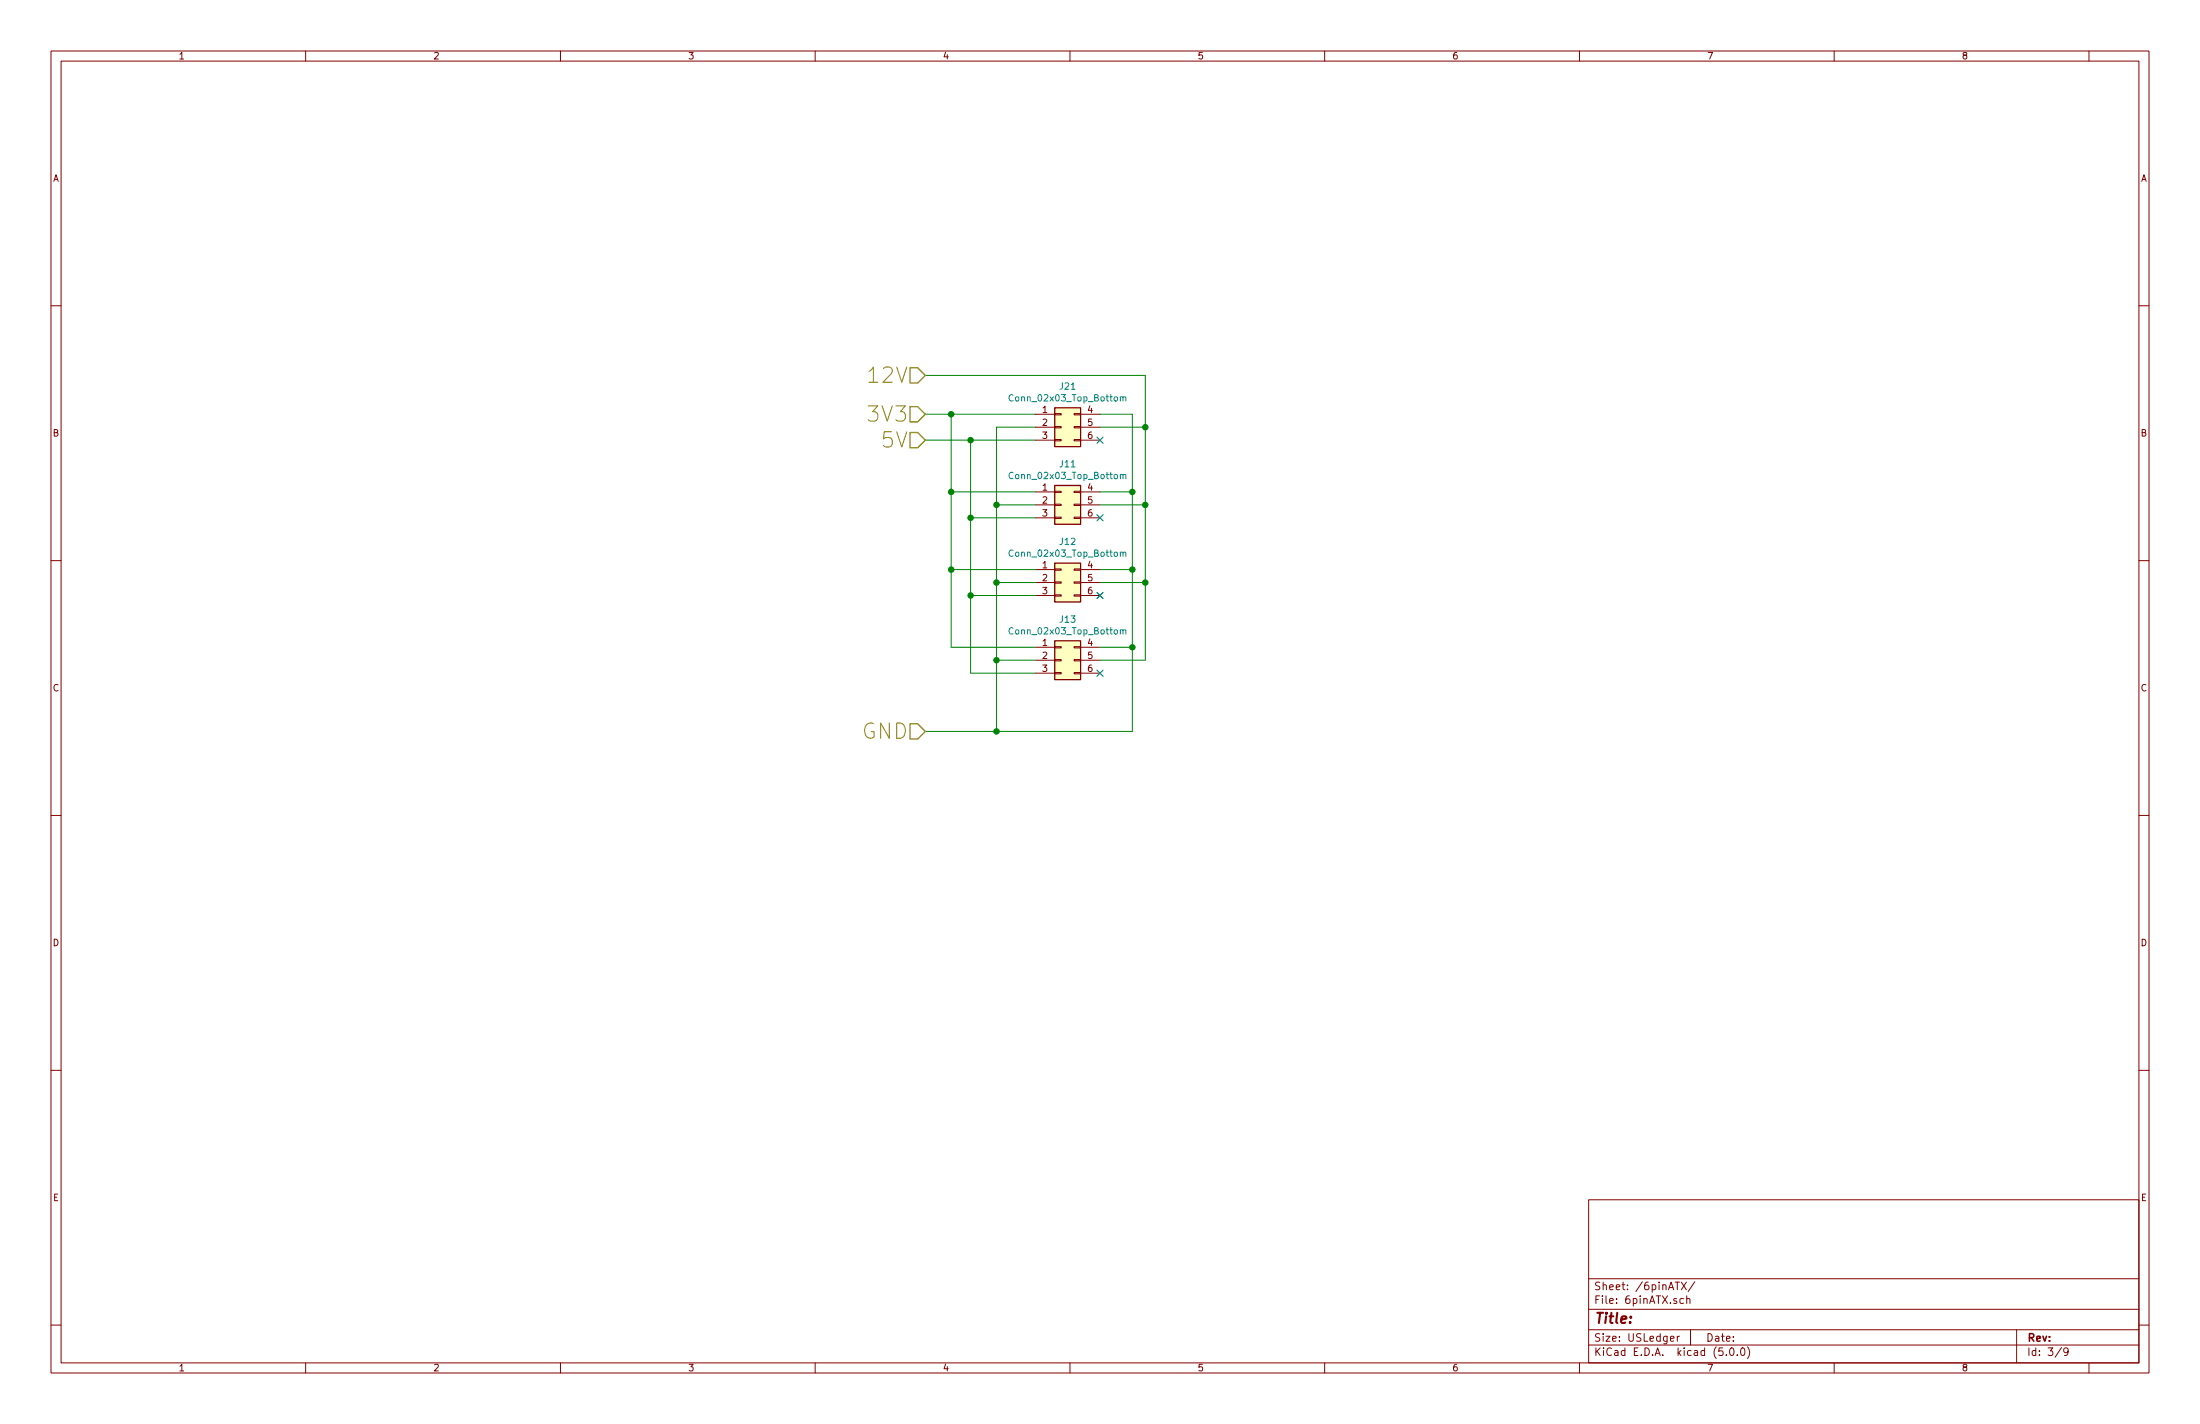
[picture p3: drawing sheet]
<svg xmlns="http://www.w3.org/2000/svg" width="432mm" height="279mm" viewBox="0 0 432 279" stroke-linecap="round" stroke-linejoin="round" font-family="sans-serif">
<g fill="none" stroke="#840000" stroke-width=".2">
<path d="M10 10h411.8v259.4h-411.8zM12 12h407.8v255.4h-407.8zM60 10v2M110 10v2M160 10v2M210 10v2M260 10v2M310 10v2M360 10v2M410 10v2M10 60h2M419.8 60h2"/>
<path d="M203.2 96.5h3.8M203.2 99.1h3.8M203.2 81.3h3.8M203.2 83.8h3.8M203.2 86.4h3.8M207 98.9h1.3v.3h-1.3zM207 96.4h1.3v.2h-1.3zM207 86.2h1.3v.3h-1.3zM207 83.7h1.3v.2h-1.3zM207 81.2h1.3v.2h-1.3zM210.8 98.9h1.3v.3h-1.3zM210.8 96.4h1.3v.2h-1.3z"/>
<path d="M210.8 86.2h1.3v.3h-1.3zM210.8 83.7h1.3v.2h-1.3zM210.8 81.2h1.3v.2h-1.3zM212.1 96.5h3.8M212.1 99.1h3.8M212.1 81.3h3.8M212.1 83.8h3.8M212.1 86.4h3.8M10 110h2M203.2 101.6h3.8M203.2 111.8h3.8M203.2 114.3h3.8"/>
<path d="M203.2 116.8h3.8M207 101.5h1.3v.2h-1.3zM207 116.7h1.3v.3h-1.3zM207 114.2h1.3v.2h-1.3zM207 111.6h1.3v.3h-1.3zM210.8 101.5h1.3v.2h-1.3zM210.8 116.7h1.3v.3h-1.3zM210.8 114.2h1.3v.2h-1.3zM210.8 111.6h1.3v.3h-1.3zM212.1 101.6h3.8M212.1 111.8h3.8M212.1 114.3h3.8"/>
<path d="M212.1 116.8h3.8M419.8 110h2M203.2 127h3.8M203.2 129.5h3.8M203.2 132.1h3.8M207 132h1.3v.2h-1.3zM207 129.4h1.3v.3h-1.3zM207 126.9h1.3v.2h-1.3zM210.8 132h1.3v.2h-1.3zM210.8 129.4h1.3v.3h-1.3zM210.8 126.9h1.3v.2h-1.3zM212.1 127h3.8"/>
<path d="M212.1 129.5h3.8M212.1 132.1h3.8M10 160h2M419.8 160h2M10 210h2M419.8 210h2M311.8 235.4h108v32h-108zM10 260h2M311.8 256.9h108M311.8 250.9h108M328.8 251.6h.8M330 251.6l1 1.5"/>
<path d="M330.4 254.8h-.4l-.3 .2 .1 .6 .2 .2 .4-.1M331 251.6l-1 1.5M331.1 254.9l.2-.1h.3l.1 1M331.1 254.3v1.5M332.6 251.5l-1.3 1.9M419.8 260h2M60 267.4v2M110 267.4v2M160 267.4v2M210 267.4v2M260 267.4v2M310 267.4v2"/>
<path d="M311.8 263.9h108M311.8 260.9h108M327.9 262.7l.7-.2-.1-.2-.4-.1-.2 .2v.7h.6M329.2 262.2v1M329.6 262.2l-.4 .3M331.8 260.9v3M338.8 265.8v.2M339.6 264.6l.3-.1a.86 .86 0 0 1 .1 1.5 .79 .79 0 0 1-.4-1.4zM341 265.8v.2M341.8 264.6l.3-.1a.94 .94 0 0 1 0 1.5 .82 .82 0 0 1-.3-1.4zM343 264.3a1.71 1.71 0 0 1 0 2.2M360 267.4v2"/>
<path d="M395.8 260.9v6.5M404.6 264.4l-1.2 1.9M405.9 265.1l-.3 .3-.4-.1-.1-.2 .1-.6h.4l.2 .1a1.19 1.19 0 0 1-.2 1.3l-.4 .1M410 267.4v2"/>
</g>
<g fill="#ffffc2" stroke="#ffffc2" stroke-width=".2">
<path d="M207 95.3h5.1v7.6h-5.1z"/>
<path d="M207 110.5h5.1v7.6h-5.1z"/>
<path d="M207 125.7h5.1v7.7h-5.1z"/>
<path d="M207 80h5.1v7.6h-5.1z"/>
</g>
<path d="M207 95.3h5.1v7.6h-5.1zM207 80h5.1v7.6h-5.1zM207 110.5h5.1v7.6h-5.1zM207 125.7h5.1v7.7h-5.1z" fill="none" stroke="#840000" stroke-width=".25"/>
<g fill="none" stroke="#008484" stroke-width=".2">
<path d="M198.8 77.5a.6 .6 0 0 0-.8 .5 .6 .6 0 0 0 .6 .7l.2-.1M219.9 78l.5-.1v.8M219.9 77.9v.8M220.4 78l.2-.1h.3l.1 .8M198.8 92.8a.6 .6 0 0 0-.8 .4 .6 .6 0 0 0 .6 .7l.2-.1M219.9 93.2l.5-.1v.8M219.9 93.1v.8M220.4 93.3l.2-.2h.3l.1 .8M198.8 108a.6 .6 0 0 0-.8 .5 .6 .6 0 0 0 .6 .7l.2-.2M219.9 108.5l.5-.1v.8M219.9 108.3v.9M220.4 108.5l.2-.2 .3 .1 .1 .8"/>
<path d="M198.8 123.3a.6 .6 0 0 0-.8 .4 .6 .6 0 0 0 .6 .7l.2-.1M219.9 123.7l.5-.1v.8M219.9 123.6v.8M220.4 123.7l.2-.1h.3l.1 .8"/>
</g>
<g fill="none" stroke="#008400" stroke-width=".2">
<path d="M181.6 73.7h43.2v55.8h-8.9M181.6 81.3h21.6M181.6 86.4h21.6M186.7 81.3v45.7h16.5M186.7 96.5h16.5M190.5 86.4v45.7h12.7M195.6 99.1h7.6M203.2 83.8h-7.6v59.7M215.9 81.3h6.3v62.2h-40.6M215.9 96.5h6.3M215.9 83.8h8.9M215.9 99.1h8.9"/>
<path d="M186.7 111.8h16.5M190.5 116.8h12.7M190.5 101.6h12.7M195.6 114.3h7.6M215.9 111.8h6.3M215.9 114.3h8.9M195.6 129.5h7.6M215.9 127h6.3"/>
</g>
<g fill="#008400" stroke="#008400" stroke-width=".25">
<circle cx="186.7" cy="111.8" r=".51"/>
<circle cx="186.7" cy="96.5" r=".51"/>
<circle cx="222.3" cy="111.8" r=".51"/>
<circle cx="222.3" cy="96.5" r=".51"/>
<circle cx="222.3" cy="127" r=".51"/>
<circle cx="195.6" cy="143.5" r=".51"/>
<circle cx="195.6" cy="129.5" r=".51"/>
<circle cx="195.6" cy="99.1" r=".51"/>
<circle cx="195.6" cy="114.3" r=".51"/>
<circle cx="190.5" cy="116.8" r=".51"/>
<circle cx="190.5" cy="101.6" r=".51"/>
<circle cx="224.8" cy="99.1" r=".51"/>
<circle cx="224.8" cy="114.3" r=".51"/>
<circle cx="186.7" cy="81.3" r=".51"/>
<circle cx="190.5" cy="86.4" r=".51"/>
<circle cx="224.8" cy="83.8" r=".51"/>
</g>
<path d="M215.3 85.8l1.2 1.2M216.5 85.8l-1.2 1.2M215.3 101l1.2 1.2M215.3 116.2l1.2 1.2M216.5 101l-1.2 1.2M216.5 116.2l-1.2 1.2M215.3 131.5l1.2 1.2M216.5 131.5l-1.2 1.2" fill="none" stroke="#000084" stroke-width=".2"/>
<path d="M178.6 72.2h1.5l1.5 1.5-1.5 1.5h-1.5zM178.6 79.8h1.5l1.5 1.5-1.5 1.5h-1.5zM178.6 84.9h1.5l1.5 1.5-1.5 1.5h-1.5zM178.6 142h1.5l1.5 1.5-1.5 1.5h-1.5z" fill="none" stroke="#848400" stroke-width=".25"/>
<g font-size="4.2" fill="#848400">
<text x="170.9" y="75.2">12V</text>
<text x="170.9" y="82.8">3V3</text>
<text x="173.3" y="87.9">5V</text>
<text x="169.1" y="145">GND</text>
</g>
<text font-size="2.8" fill="#840000" x="312.8" y="259.7">Title:</text>
<g font-size="2.1" fill="#840000">
<text x="312.8" y="255.8">File: 6pinATX.sch</text>
<text x="312.8" y="253.1">Sheet: /6pinATX/</text>
<text x="312.8" y="263.2">Size: USLedger</text>
<text x="334.8" y="263.2">Date:</text>
<text x="397.8" y="263.2">Rev:</text>
<text x="312.8" y="266">KiCad E.D.A. kicad (5.0.0)</text>
<text x="397.8" y="266">Id: 3/9</text>
</g>
<g font-size="1.8" fill="#840000">
<text x="35" y="11.6">1</text>
<text x="85" y="11.6">2</text>
<text x="135" y="11.6">3</text>
<text x="185" y="11.6">4</text>
<text x="235" y="11.6">5</text>
<text x="285" y="11.6">6</text>
<text x="335" y="11.6">7</text>
<text x="385" y="11.6">8</text>
<text x="10.4" y="35.6">A</text>
<text x="420.2" y="35.6">A</text>
<text x="204.6" y="81">1</text>
<text x="204.6" y="83.6">2</text>
<text x="213.5" y="81">4</text>
<text x="213.5" y="83.6">5</text>
<text x="10.4" y="85.6">B</text>
<text x="204.6" y="86.1">3</text>
<text x="213.5" y="86.1">6</text>
<text x="420.2" y="85.6">B</text>
<text x="204.6" y="96.3">1</text>
<text x="204.6" y="98.8">2</text>
<text x="204.6" y="101.3">3</text>
<text x="213.5" y="96.3">4</text>
<text x="213.5" y="98.8">5</text>
<text x="213.5" y="101.3">6</text>
<text x="204.6" y="111.5">1</text>
<text x="213.5" y="111.5">4</text>
<text x="204.6" y="114">2</text>
<text x="204.6" y="116.6">3</text>
<text x="213.5" y="114">5</text>
<text x="213.5" y="116.6">6</text>
<text x="204.6" y="126.7">1</text>
<text x="204.6" y="129.3">2</text>
<text x="204.6" y="131.8">3</text>
<text x="213.5" y="126.7">4</text>
<text x="213.5" y="129.3">5</text>
<text x="213.5" y="131.8">6</text>
<text x="10.4" y="135.6">C</text>
<text x="420.2" y="135.6">C</text>
<text x="10.4" y="185.6">D</text>
<text x="420.2" y="185.6">D</text>
<text x="10.4" y="235.6">E</text>
<text x="420.2" y="235.6">E</text>
<text x="35" y="269">1</text>
<text x="85" y="269">2</text>
<text x="135" y="269">3</text>
<text x="185" y="269">4</text>
<text x="235" y="269">5</text>
<text x="285" y="269">6</text>
<text x="335" y="269">7</text>
<text x="385" y="269">8</text>
</g>
<g font-size="1.8" fill="#008484">
<text x="208.1" y="76.5">J21</text>
<text x="198.7" y="78.8">Conn_02x03_Top_Bottom</text>
<text x="198.7" y="94">Conn_02x03_Top_Bottom</text>
<text x="208.1" y="91.7">J11</text>
<text x="208.1" y="106.9">J12</text>
<text x="198.7" y="109.2">Conn_02x03_Top_Bottom</text>
<text x="198.7" y="124.5">Conn_02x03_Top_Bottom</text>
<text x="208.1" y="122.2">J13</text>
</g>
</svg>
